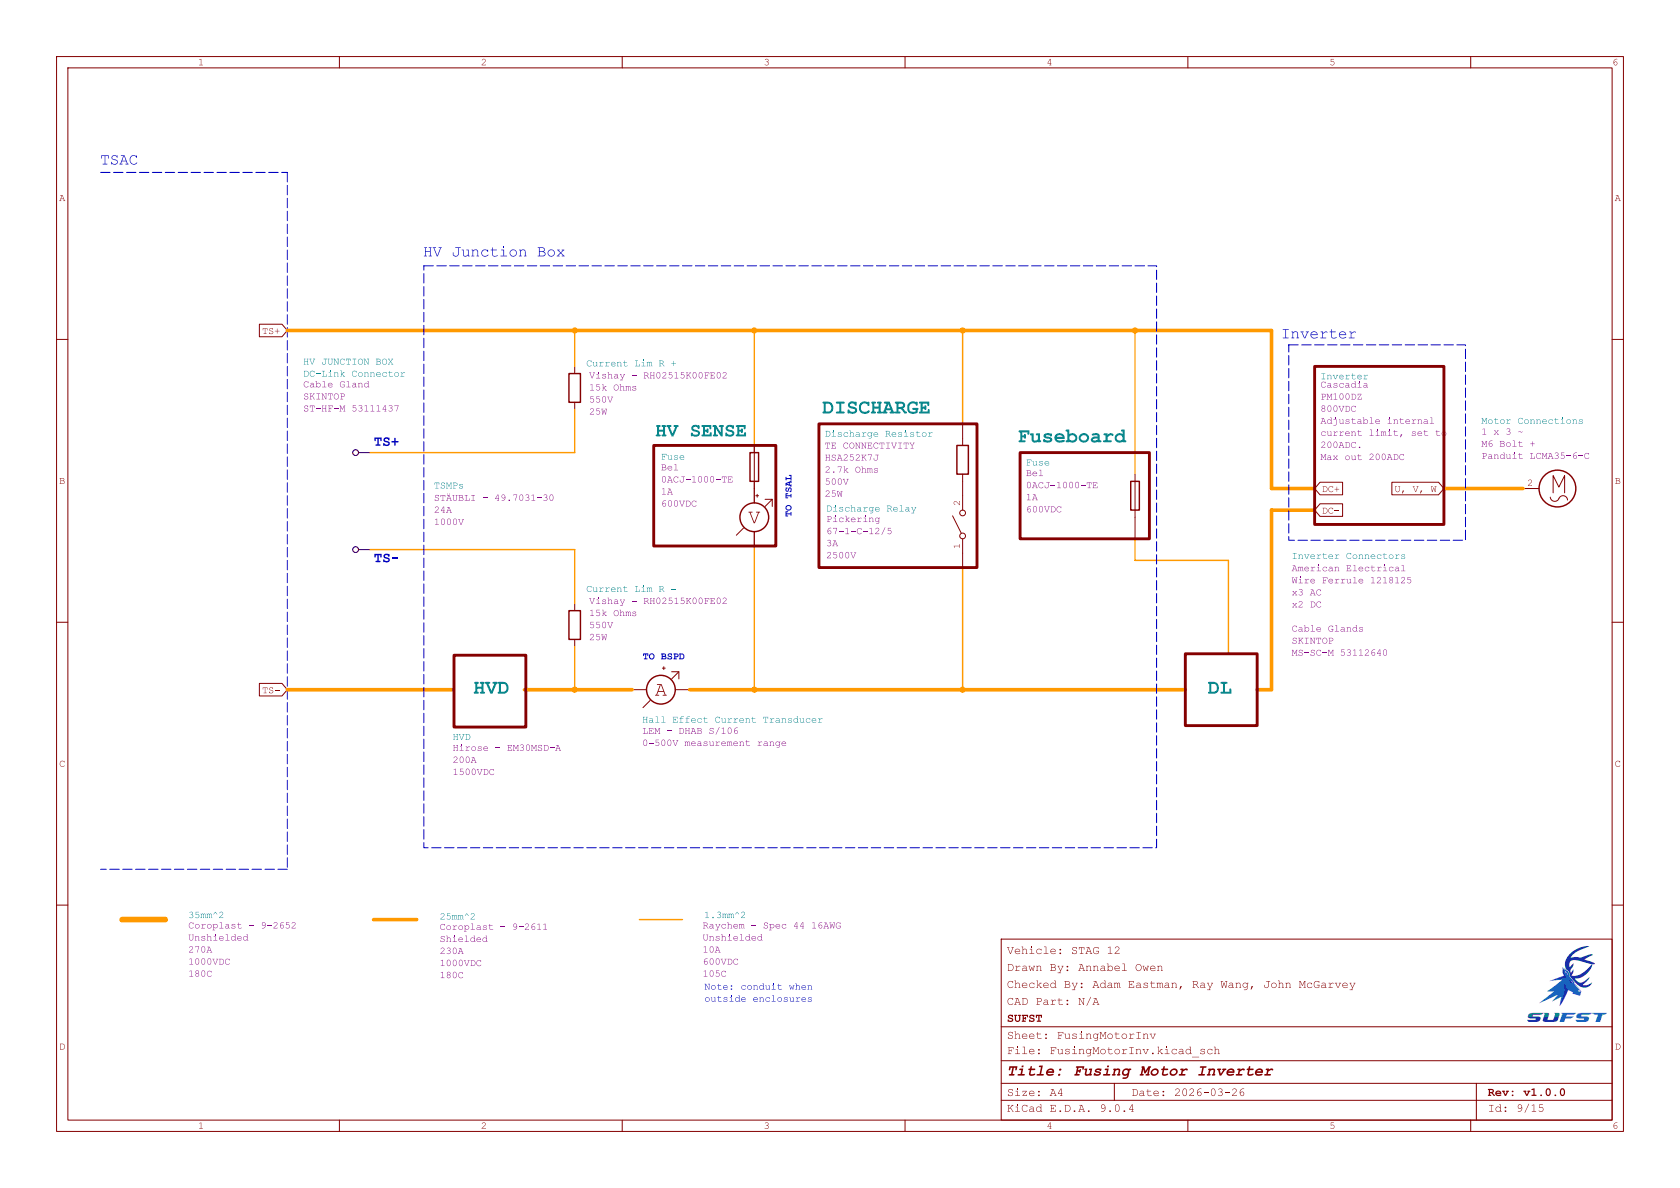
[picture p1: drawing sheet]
(kicad_sch
 (version 20250114)
 (generator "eeschema")
 (generator_version "9.0")
 (paper "A4")
 (title_block
  (title "Fusing Motor Inverter")
  (date "2026-03-26")
  (rev "v1.0.0")
  (company "SUFST")
  (comment 1 "STAG 12")
  (comment 2 "Annabel Owen")
  (comment 3 "Adam Eastman, Ray Wang, John McGarvey")
  (comment 4 "N/A"))
 (lib_symbols
  (symbol "Ammeter_DC_1"
   (pin_numbers (hide yes))
   (pin_names
    (offset 0.0254) (hide yes)) (exclude_from_sim no) (in_bom yes) (on_board yes)
   (property "Reference" "MES1" (at 7.62 0.4445 90) (effects (font (size 1.27 1.27))))
   (property "Value" "Ammeter_DC" (at 5.08 0.4445 90) (effects (font (size 1.27 1.27))))
   (property "Footprint" "" (at 0 2.54 90) (effects (font (size 1.27 1.27)) (hide yes)))
   (property "Datasheet" "~" (at 0 2.54 90) (effects (font (size 1.27 1.27)) (hide yes)))
   (property "Description" "DC ammeter" (at 0 0 0) (effects (font (size 1.27 1.27)) (hide yes)))
   (symbol "Ammeter_DC_1_0_0"
    (polyline (pts (xy -3.175 -3.175) (xy -1.905 -1.905)) (stroke (width 0) (type default)) (fill (type none)))
    (polyline (pts (xy 1.905 3.175) (xy 3.175 3.175) (xy 3.175 1.905)) (stroke (width 0) (type default)) (fill (type none)))
    (polyline (pts (xy 1.905 1.905) (xy 3.175 3.175)) (stroke (width 0) (type default)) (fill (type none)))
    (text "A" (at 0 0 0) (effects (font (size 2.54 2.54)))))
   (symbol "Ammeter_DC_1_0_1"
    (circle (center 0 0) (radius 2.54) (stroke (width 0.254) (type default)) (fill (type none)))
    (polyline (pts (xy 0.254 3.81) (xy 0.762 3.81)) (stroke (width 0) (type default)) (fill (type none)))
    (polyline (pts (xy 0.508 4.064) (xy 0.508 3.556)) (stroke (width 0) (type default)) (fill (type none))))
   (symbol "Ammeter_DC_1_1_1"
    (pin passive line (at -5.08 0 0) (length 2.54) (name "+" (effects (font (size 1.27 1.27)))) (number "2" (effects (font (size 1.27 1.27)))))
    (pin passive line (at 5.08 0 180) (length 2.54) (name "-" (effects (font (size 1.27 1.27)))) (number "1" (effects (font (size 1.27 1.27))))))
   (embedded_fonts no))
  (symbol "Device:Fuse"
   (pin_numbers (hide yes))
   (pin_names
    (offset 0)) (exclude_from_sim no) (in_bom yes) (on_board yes)
   (property "Reference" "F" (at 2.032 0 90) (effects (font (size 1.27 1.27))))
   (property "Value" "Fuse" (at -1.905 0 90) (effects (font (size 1.27 1.27))))
   (property "Footprint" "" (at -1.778 0 90) (effects (font (size 1.27 1.27)) (hide yes)))
   (property "Datasheet" "~" (at 0 0 0) (effects (font (size 1.27 1.27)) (hide yes)))
   (property "Description" "Fuse" (at 0 0 0) (effects (font (size 1.27 1.27)) (hide yes)))
   (symbol "Fuse_0_1"
    (rectangle (start -0.762 -2.54) (end 0.762 2.54) (stroke (width 0.254) (type default)) (fill (type none)))
    (polyline (pts (xy 0 2.54) (xy 0 -2.54)) (stroke (width 0) (type default)) (fill (type none))))
   (symbol "Fuse_1_1"
    (pin passive line (at 0 3.81 270) (length 1.27) (name "~" (effects (font (size 1.27 1.27)))) (number "1" (effects (font (size 1.27 1.27)))))
    (pin passive line (at 0 -3.81 90) (length 1.27) (name "~" (effects (font (size 1.27 1.27)))) (number "2" (effects (font (size 1.27 1.27))))))
   (embedded_fonts no))
  (symbol "Device:R"
   (pin_numbers (hide yes))
   (pin_names
    (offset 0)) (exclude_from_sim no) (in_bom yes) (on_board yes)
   (property "Reference" "R" (at 2.032 0 90) (effects (font (size 1.27 1.27))))
   (property "Value" "R" (at 0 0 90) (effects (font (size 1.27 1.27))))
   (property "Footprint" "" (at -1.778 0 90) (effects (font (size 1.27 1.27)) (hide yes)))
   (property "Datasheet" "~" (at 0 0 0) (effects (font (size 1.27 1.27)) (hide yes)))
   (property "Description" "Resistor" (at 0 0 0) (effects (font (size 1.27 1.27)) (hide yes)))
   (symbol "R_0_1"
    (rectangle (start -1.016 -2.54) (end 1.016 2.54) (stroke (width 0.254) (type default)) (fill (type none))))
   (symbol "R_1_1"
    (pin passive line (at 0 3.81 270) (length 1.27) (name "~" (effects (font (size 1.27 1.27)))) (number "1" (effects (font (size 1.27 1.27)))))
    (pin passive line (at 0 -3.81 90) (length 1.27) (name "~" (effects (font (size 1.27 1.27)))) (number "2" (effects (font (size 1.27 1.27))))))
   (embedded_fonts no))
  (symbol "Device:Voltmeter_DC"
   (pin_numbers (hide yes))
   (pin_names
    (offset 0.0254) (hide yes)) (exclude_from_sim no) (in_bom yes) (on_board yes)
   (property "Reference" "MES" (at -3.302 1.016 0) (effects (font (size 1.27 1.27)) (justify right)))
   (property "Value" "Voltmeter_DC" (at -3.302 -0.762 0) (effects (font (size 1.27 1.27)) (justify right)))
   (property "Footprint" "" (at 0 2.54 90) (effects (font (size 1.27 1.27)) (hide yes)))
   (property "Datasheet" "~" (at 0 2.54 90) (effects (font (size 1.27 1.27)) (hide yes)))
   (property "Description" "DC voltmeter" (at 0 0 0) (effects (font (size 1.27 1.27)) (hide yes)))
   (symbol "Voltmeter_DC_0_0"
    (polyline (pts (xy -3.175 -3.175) (xy -1.905 -1.905)) (stroke (width 0) (type default)) (fill (type none)))
    (polyline (pts (xy 1.905 3.175) (xy 3.175 3.175) (xy 3.175 1.905)) (stroke (width 0) (type default)) (fill (type none)))
    (polyline (pts (xy 1.905 1.905) (xy 3.175 3.175)) (stroke (width 0) (type default)) (fill (type none)))
    (text "V" (at 0 0 0) (effects (font (size 2.54 2.54)))))
   (symbol "Voltmeter_DC_0_1"
    (circle (center 0 0) (radius 2.54) (stroke (width 0.254) (type default)) (fill (type none)))
    (polyline (pts (xy 0.254 3.81) (xy 0.762 3.81)) (stroke (width 0) (type default)) (fill (type none)))
    (polyline (pts (xy 0.508 4.064) (xy 0.508 3.556)) (stroke (width 0) (type default)) (fill (type none))))
   (symbol "Voltmeter_DC_1_1"
    (pin passive line (at 0 5.08 270) (length 2.54) (name "+" (effects (font (size 1.27 1.27)))) (number "2" (effects (font (size 1.27 1.27)))))
    (pin passive line (at 0 -5.08 90) (length 2.54) (name "-" (effects (font (size 1.27 1.27)))) (number "1" (effects (font (size 1.27 1.27))))))
   (embedded_fonts no))
  (symbol "Motor:Motor_AC"
   (pin_names
    (offset 0)) (exclude_from_sim no) (in_bom yes) (on_board yes)
   (property "Reference" "M1" (at 5.08 -1.2699 0) (effects (font (size 1.27 1.27)) (justify left) (hide yes)))
   (property "Value" "Motor_AC" (at 5.08 -3.8099 0) (effects (font (size 1.27 1.27)) (justify left) (hide yes)))
   (property "Footprint" "" (at 0 -2.286 0) (effects (font (size 1.27 1.27)) (hide yes)))
   (property "Datasheet" "~" (at 0 -2.286 0) (effects (font (size 1.27 1.27)) (hide yes)))
   (property "Description" "AC Motor" (at 0 0 0) (effects (font (size 1.27 1.27)) (hide yes)))
   (symbol "Motor_AC_0_0"
    (polyline (pts (xy 0.762 -2.286) (xy -2.286 -2.286) (xy -0.254 -1.27) (xy -2.286 -0.254) (xy 0.762 -0.254)) (stroke (width 0) (type default)) (fill (type none)))
    (arc (start 1.778 -1.27) (mid 2.2522 -2.1322) (end 1.524 -2.794) (stroke (width 0) (type default)) (fill (type none)))
    (arc (start 1.778 -1.27) (mid 1.2827 -0.4043) (end 2.032 0.254) (stroke (width 0) (type default)) (fill (type none))))
   (symbol "Motor_AC_0_1"
    (circle (center 0 -1.524) (radius 3.2512) (stroke (width 0.254) (type default)) (fill (type none)))
    (polyline (pts (xy 0 -4.7752) (xy 0 -5.1816)) (stroke (width 0) (type default)) (fill (type none)))
    (polyline (pts (xy 0 -7.62) (xy 0 -7.112)) (stroke (width 0) (type default)) (fill (type none))))
   (symbol "Motor_AC_1_1"
    (pin passive line (at 0 -7.62 90) (length 2.54) (name "~" (effects (font (size 1.27 1.27)))) (number "2" (effects (font (size 1.27 1.27))))))
   (embedded_fonts no))
  (symbol "Switch:SW_SPST"
   (pin_names
    (offset 0) (hide yes)) (exclude_from_sim no) (in_bom yes) (on_board yes)
   (property "Reference" "SW" (at 0 3.175 0) (effects (font (size 1.27 1.27))))
   (property "Value" "SW_SPST" (at 0 -2.54 0) (effects (font (size 1.27 1.27))))
   (property "Footprint" "" (at 0 0 0) (effects (font (size 1.27 1.27)) (hide yes)))
   (property "Datasheet" "~" (at 0 0 0) (effects (font (size 1.27 1.27)) (hide yes)))
   (property "Description" "Single Pole Single Throw (SPST) switch" (at 0 0 0) (effects (font (size 1.27 1.27)) (hide yes)))
   (symbol "SW_SPST_0_0"
    (circle (center -2.032 0) (radius 0.508) (stroke (width 0) (type default)) (fill (type none)))
    (polyline (pts (xy -1.524 0.254) (xy 1.524 1.778)) (stroke (width 0) (type default)) (fill (type none)))
    (circle (center 2.032 0) (radius 0.508) (stroke (width 0) (type default)) (fill (type none))))
   (symbol "SW_SPST_1_1"
    (pin passive line (at -5.08 0 0) (length 2.54) (name "A" (effects (font (size 1.27 1.27)))) (number "1" (effects (font (size 1.27 1.27)))))
    (pin passive line (at 5.08 0 180) (length 2.54) (name "B" (effects (font (size 1.27 1.27)))) (number "2" (effects (font (size 1.27 1.27))))))
   (embedded_fonts no)))
 (rectangle
  (start 180.34 80.01)
  (end 203.2 95.25)
  (stroke (width 0.508) (type solid) (color 132 0 0 1))
  (fill (type none)))
 (rectangle
  (start 144.78 74.93)
  (end 172.72 100.33)
  (stroke (width 0.508) (type solid) (color 132 0 0 1))
  (fill (type none)))
 (rectangle
  (start 80.264 115.824)
  (end 92.964 128.524)
  (stroke (width 0.508) (type solid) (color 132 0 0 1))
  (fill (type none)))
 (rectangle
  (start 115.57 78.74)
  (end 137.16 96.52)
  (stroke (width 0.508) (type solid) (color 132 0 0 1))
  (fill (type none)))
 (rectangle
  (start 74.93 46.99)
  (end 204.47 149.86)
  (stroke (width 0) (type dash))
  (fill (type none)))
 (rectangle
  (start 227.838 60.96)
  (end 259.08 95.504)
  (stroke (width 0) (type dash) (color 0 0 194 1))
  (fill (type none)))
 (rectangle
  (start 209.55 115.57)
  (end 222.25 128.27)
  (stroke (width 0.508) (type solid) (color 132 0 0 1))
  (fill (type none)))
 (rectangle
  (start 232.41 64.77)
  (end 255.27 92.71)
  (stroke (width 0.508) (type solid) (color 132 0 0 1))
  (fill (type none)))
 (text "TS+"
  (exclude_from_sim no)
  (at 68.326 78.74 0)
  (effects (font (size 1.778 1.778) (thickness 0.3556)
    (bold yes) (color 0 0 194 1))))
 (text "STÄUBLI - 49.7031-30 \n24A \n1000V"
  (exclude_from_sim no)
  (at 76.708 90.678 0)
  (effects (font (size 1.27 1.27) (color 132 0 132 1)) (justify left)))
 (text "Hall Effect Current Transducer\n"
  (exclude_from_sim no)
  (at 113.538 127.762 0)
  (effects (font (size 1.27 1.27) (color 0 132 132 1)) (justify left)))
 (text "Current Lim R +"
  (exclude_from_sim no)
  (at 103.632 64.77 0)
  (effects (font (size 1.27 1.27) (color 0 132 132 1)) (justify left)))
 (text "Fuse"
  (exclude_from_sim no)
  (at 116.84 81.28 0)
  (effects (font (size 1.27 1.27) (color 0 132 132 1)) (justify left)))
 (text "Bel\n0ACJ-1000-TE\n1A\n600VDC"
  (exclude_from_sim no)
  (at 181.356 87.376 0)
  (effects (font (size 1.27 1.27) (color 132 0 132 1)) (justify left)))
 (text "HVD"
  (exclude_from_sim no)
  (at 80.01 130.81 0)
  (effects (font (size 1.27 1.27) (color 0 132 132 1)) (justify left)))
 (text "Fuse"
  (exclude_from_sim no)
  (at 181.356 82.296 0)
  (effects (font (size 1.27 1.27) (color 0 132 132 1)) (justify left)))
 (text "Discharge Resistor"
  (exclude_from_sim no)
  (at 145.796 77.216 0)
  (effects (font (size 1.27 1.27) (color 0 132 132 1)) (justify left)))
 (text "Pickering\n67-1-C-12/5\n3A\n2500V\n"
  (exclude_from_sim no)
  (at 146.05 95.504 0)
  (effects (font (size 1.27 1.27) (color 132 0 132 1)) (justify left)))
 (text "LEM - DHAB S/106\n0-500V measurement range\n"
  (exclude_from_sim no)
  (at 113.538 130.81 0)
  (effects (font (size 1.27 1.27) (color 132 0 132 1)) (justify left)))
 (text "Raychem - Spec 44 16AWG\nUnshielded\n10A\n600VDC\n105C"
  (exclude_from_sim no)
  (at 124.206 168.402 0)
  (effects (font (size 1.27 1.27) (color 132 0 132 1)) (justify left)))
 (text "Vishay - RH02515K00FE02\n15k Ohms\n550V\n25W\n"
  (exclude_from_sim no)
  (at 104.14 109.982 0)
  (effects (font (size 1.27 1.27) (color 132 0 132 1)) (justify left)))
 (text "25mm^2"
  (exclude_from_sim no)
  (at 77.724 162.56 0)
  (effects (font (size 1.27 1.27) (color 0 132 132 1)) (justify left)))
 (text "Cable Gland\nSKINTOP\nST-HF-M 53111437"
  (exclude_from_sim no)
  (at 53.594 70.612 0)
  (effects (font (size 1.27 1.27) (color 132 0 132 1)) (justify left)))
 (text "TE CONNECTIVITY\nHSA252K7J\n2.7k Ohms\n500V\n25W\n"
  (exclude_from_sim no)
  (at 145.796 83.566 0)
  (effects (font (size 1.27 1.27) (color 132 0 132 1)) (justify left)))
 (text "HV JUNCTION BOX \nDC-Link Connector\n"
  (exclude_from_sim no)
  (at 53.594 65.532 0)
  (effects (font (size 1.27 1.27) (color 0 132 132 1)) (justify left)))
 (text "TSAC"
  (exclude_from_sim no)
  (at 21.082 28.956 0)
  (effects (font (size 2 2))))
 (text "Inverter"
  (exclude_from_sim no)
  (at 233.426 67.056 0)
  (effects (font (size 1.27 1.27) (color 0 132 132 1)) (justify left)))
 (text "Inverter"
  (exclude_from_sim no)
  (at 233.172 59.69 0)
  (effects (font (size 2 2))))
 (text "Motor Connections"
  (exclude_from_sim no)
  (at 261.874 74.93 0)
  (effects (font (size 1.27 1.27) (color 0 132 132 1)) (justify left)))
 (text "Hirose - EM30MSD-A\n200A\n1500VDC"
  (exclude_from_sim no)
  (at 80.01 134.874 0)
  (effects (font (size 1.27 1.27) (color 132 0 132 1)) (justify left)))
 (text "Vishay - RH02515K00FE02\n15k Ohms\n550V\n25W\n"
  (exclude_from_sim no)
  (at 104.14 70.104 0)
  (effects (font (size 1.27 1.27) (color 132 0 132 1)) (justify left)))
 (text "1 x 3 ~\nM6 Bolt +\nPanduit LCMA35-6-C "
  (exclude_from_sim no)
  (at 261.874 78.994 0)
  (effects (font (size 1.27 1.27) (color 132 0 132 1)) (justify left)))
 (text "Cascadia\nPM100DZ\n800VDC\nAdjustable internal \ncurrent limit, set to\n200ADC.\nMax out 200ADC"
  (exclude_from_sim no)
  (at 233.426 74.93 0)
  (effects (font (size 1.27 1.27) (color 132 0 132 1)) (justify left)))
 (text "35mm^2"
  (exclude_from_sim no)
  (at 33.274 162.306 0)
  (effects (font (size 1.27 1.27) (color 0 132 132 1)) (justify left)))
 (text "HV Junction Box"
  (exclude_from_sim no)
  (at 87.376 45.212 0)
  (effects (font (size 2 2))))
 (text "TO TSAL"
  (exclude_from_sim no)
  (at 139.7 87.884 90)
  (effects (font (size 1.27 1.27) (thickness 0.254)
    (bold yes) (color 0 0 194 1))))
 (text "Bel\n0ACJ-1000-TE\n1A\n600VDC"
  (exclude_from_sim no)
  (at 116.84 86.36 0)
  (effects (font (size 1.27 1.27) (color 132 0 132 1)) (justify left)))
 (text "Current Lim R -"
  (exclude_from_sim no)
  (at 103.632 104.648 0)
  (effects (font (size 1.27 1.27) (color 0 132 132 1)) (justify left)))
 (text "TS-"
  (exclude_from_sim no)
  (at 68.326 99.314 0)
  (effects (font (size 1.778 1.778) (thickness 0.3556)
    (bold yes) (color 0 0 194 1))))
 (text "Inverter Connectors"
  (exclude_from_sim no)
  (at 228.346 98.806 0)
  (effects (font (size 1.27 1.27) (color 0 132 132 1)) (justify left)))
 (text "Fuseboard"
  (exclude_from_sim no)
  (at 189.484 77.978 0)
  (effects (font (size 2.54 2.54) (thickness 0.508)
    (bold yes) (color 0 132 132 1))))
 (text "Coroplast - 9-2652\nUnshielded\n270A\n1000VDC\n180C"
  (exclude_from_sim no)
  (at 33.274 168.402 0)
  (effects (font (size 1.27 1.27) (color 132 0 132 1)) (justify left)))
 (text "TSMPs"
  (exclude_from_sim no)
  (at 76.708 86.36 0)
  (effects (font (size 1.27 1.27) (color 0 132 132 1)) (justify left)))
 (text "American Electrical\nWire Ferrule 1218125\nx3 AC\nx2 DC\n\nCable Glands\nSKINTOP\nMS-SC-M 53112640"
  (exclude_from_sim no)
  (at 228.346 108.458 0)
  (effects (font (size 1.27 1.27) (color 132 0 132 1)) (justify left)))
 (text "DL"
  (exclude_from_sim no)
  (at 215.646 122.428 0)
  (effects (font (size 2.54 2.54) (thickness 0.508)
    (bold yes) (color 0 132 132 1))))
 (text "Note: conduit when\noutside enclosures"
  (exclude_from_sim no)
  (at 134.112 176.022 0)
  (effects (font (size 1.27 1.27))))
 (text "TO BSPD"
  (exclude_from_sim no)
  (at 117.348 116.586 0)
  (effects (font (size 1.27 1.27) (thickness 0.254)
    (bold yes) (color 0 0 194 1))))
 (text "Coroplast - 9-2611\nShielded\n230A\n1000VDC\n180C"
  (exclude_from_sim no)
  (at 77.724 168.656 0)
  (effects (font (size 1.27 1.27) (color 132 0 132 1)) (justify left)))
 (text "1.3mm^2"
  (exclude_from_sim no)
  (at 124.46 162.306 0)
  (effects (font (size 1.27 1.27) (color 0 132 132 1)) (justify left)))
 (text "Discharge Relay"
  (exclude_from_sim no)
  (at 146.05 90.424 0)
  (effects (font (size 1.27 1.27) (color 0 132 132 1)) (justify left)))
 (text "HVD\n"
  (exclude_from_sim no)
  (at 86.868 122.428 0)
  (effects (font (size 2.54 2.54) (thickness 0.508)
    (bold yes) (color 0 132 132 1))))
 (text "DISCHARGE"
  (exclude_from_sim no)
  (at 154.94 72.898 0)
  (effects (font (size 2.54 2.54) (thickness 0.508)
    (bold yes) (color 0 132 132 1))))
 (text "HV SENSE"
  (exclude_from_sim no)
  (at 123.952 76.962 0)
  (effects (font (size 2.413 2.413) (thickness 0.508)
    (bold yes) (color 0 132 132 1))))
 (junction
  (at 133.35 58.42)
  (diameter 0)
  (color 255 153 0 1))
 (junction
  (at 170.18 121.92)
  (diameter 0)
  (color 255 153 0 1))
 (junction
  (at 133.35 121.92)
  (diameter 0)
  (color 255 153 0 1))
 (junction
  (at 170.18 58.42)
  (diameter 0)
  (color 255 153 0 1))
 (junction
  (at 101.6 58.42)
  (diameter 0)
  (color 255 153 0 1))
 (junction
  (at 101.6 121.92)
  (diameter 0)
  (color 255 153 0 1))
 (junction
  (at 200.66 58.42)
  (diameter 0)
  (color 255 153 0 1))
 (wire
  (pts (xy 50.8 121.92) (xy 80.01 121.92))
  (stroke (width 0.635) (type default) (color 255 153 0 1)))
 (wire
  (pts (xy 255.27 86.36) (xy 269.24 86.36))
  (stroke (width 0.635) (type default) (color 255 153 0 1)))
 (wire
  (pts (xy 101.6 58.42) (xy 101.6 64.77))
  (stroke (width 0.254) (type default) (color 255 153 0 1)))
 (wire
  (pts (xy 133.35 96.52) (xy 133.35 121.92))
  (stroke (width 0.254) (type default) (color 255 153 0 1)))
 (wire
  (pts (xy 170.18 74.93) (xy 170.18 77.47))
  (stroke (width 0) (type default) (color 132 0 0 1)))
 (wire
  (pts (xy 65.405 80.01) (xy 101.6 80.01))
  (stroke (width 0.254) (type default) (color 255 153 0 1)))
 (wire
  (pts (xy 217.17 99.06) (xy 200.66 99.06))
  (stroke (width 0.254) (type default) (color 255 153 0 1)))
 (wire
  (pts (xy 170.18 85.09) (xy 170.18 87.63))
  (stroke (width 0) (type default) (color 132 0 0 1)))
 (wire
  (pts (xy 101.6 80.01) (xy 101.6 72.39))
  (stroke (width 0.254) (type default) (color 255 153 0 1)))
 (wire
  (pts (xy 224.79 90.17) (xy 232.41 90.17))
  (stroke (width 0.635) (type default) (color 255 153 0 1)))
 (wire
  (pts (xy 133.35 58.42) (xy 170.18 58.42))
  (stroke (width 0.635) (type default) (color 255 153 0 1)))
 (wire
  (pts (xy 217.17 99.06) (xy 217.17 115.57))
  (stroke (width 0.254) (type default) (color 255 153 0 1)))
 (polyline
  (pts (xy 17.78 30.48) (xy 50.8 30.48))
  (stroke (width 0) (type dash)))
 (wire
  (pts (xy 224.79 86.36) (xy 232.41 86.36))
  (stroke (width 0.635) (type default) (color 255 153 0 1)))
 (wire
  (pts (xy 92.71 121.92) (xy 101.6 121.92))
  (stroke (width 0.635) (type default) (color 255 153 0 1)))
 (wire
  (pts (xy 170.18 121.92) (xy 209.55 121.92))
  (stroke (width 0.635) (type default) (color 255 153 0 1)))
 (wire
  (pts (xy 200.66 58.42) (xy 200.66 83.82))
  (stroke (width 0.254) (type default) (color 255 153 0 1)))
 (wire
  (pts (xy 224.79 121.92) (xy 224.79 90.17))
  (stroke (width 0.635) (type default) (color 255 153 0 1)))
 (polyline
  (pts (xy 50.8 30.48) (xy 50.8 153.67))
  (stroke (width 0) (type dash)))
 (wire
  (pts (xy 21.59 162.56) (xy 29.21 162.56))
  (stroke (width 1.016) (type default) (color 255 153 0 1)))
 (wire
  (pts (xy 50.8 58.42) (xy 101.6 58.42))
  (stroke (width 0.635) (type default) (color 255 153 0 1)))
 (wire
  (pts (xy 121.92 121.92) (xy 133.35 121.92))
  (stroke (width 0.635) (type default) (color 255 153 0 1)))
 (wire
  (pts (xy 224.79 58.42) (xy 224.79 86.36))
  (stroke (width 0.635) (type default) (color 255 153 0 1)))
 (wire
  (pts (xy 200.66 91.44) (xy 200.66 95.25))
  (stroke (width 0) (type default) (color 132 0 0 1)))
 (wire
  (pts (xy 101.6 58.42) (xy 133.35 58.42))
  (stroke (width 0.635) (type default) (color 255 153 0 1)))
 (wire
  (pts (xy 170.18 97.79) (xy 170.18 100.33))
  (stroke (width 0) (type default) (color 132 0 0 1)))
 (wire
  (pts (xy 170.18 58.42) (xy 200.66 58.42))
  (stroke (width 0.635) (type default) (color 255 153 0 1)))
 (wire
  (pts (xy 222.25 121.92) (xy 224.79 121.92))
  (stroke (width 0.635) (type default) (color 255 153 0 1)))
 (wire
  (pts (xy 101.6 121.92) (xy 111.76 121.92))
  (stroke (width 0.635) (type default) (color 255 153 0 1)))
 (polyline
  (pts (xy 50.8 153.67) (xy 17.78 153.67))
  (stroke (width 0) (type dash)))
 (wire
  (pts (xy 101.6 114.3) (xy 101.6 121.92))
  (stroke (width 0.254) (type default) (color 255 153 0 1)))
 (wire
  (pts (xy 101.6 97.155) (xy 101.6 106.68))
  (stroke (width 0.254) (type default) (color 255 153 0 1)))
 (wire
  (pts (xy 65.405 97.155) (xy 101.6 97.155))
  (stroke (width 0.254) (type default) (color 255 153 0 1)))
 (wire
  (pts (xy 113.03 162.56) (xy 120.65 162.56))
  (stroke (width 0.254) (type default) (color 255 153 0 1)))
 (wire
  (pts (xy 170.18 100.33) (xy 170.18 121.92))
  (stroke (width 0.254) (type default) (color 255 153 0 1)))
 (wire
  (pts (xy 133.35 121.92) (xy 170.18 121.92))
  (stroke (width 0.635) (type default) (color 255 153 0 1)))
 (wire
  (pts (xy 133.35 58.42) (xy 133.35 78.74))
  (stroke (width 0.254) (type default) (color 255 153 0 1)))
 (wire
  (pts (xy 200.66 99.06) (xy 200.66 95.25))
  (stroke (width 0.254) (type default) (color 255 153 0 1)))
 (wire
  (pts (xy 200.66 58.42) (xy 224.79 58.42))
  (stroke (width 0.635) (type default) (color 255 153 0 1)))
 (wire
  (pts (xy 66.04 162.56) (xy 73.66 162.56))
  (stroke (width 0.635) (type default) (color 255 153 0 1)))
 (wire
  (pts (xy 170.18 58.42) (xy 170.18 74.93))
  (stroke (width 0.254) (type default) (color 255 153 0 1)))
 (global_label "DC+"
  (shape input)
  (at 232.41 86.36 0)
  (fields_autoplaced yes)
  (effects (font (size 1.27 1.27)) (justify left))
  (property "Intersheetrefs" "${INTERSHEET_REFS}" (at 238.8534 86.36 0) (effects (font (size 1.27 1.27)) (justify left) (hide yes))))
 (global_label "TS+"
  (shape input)
  (at 50.8 58.42 180)
  (fields_autoplaced yes)
  (effects (font (size 1.27 1.27)) (justify right))
  (property "Intersheetrefs" "${INTERSHEET_REFS}" (at 44.7195 58.42 0) (effects (font (size 1.27 1.27)) (justify right) (hide yes))))
 (global_label "DC-"
  (shape input)
  (at 232.41 90.17 0)
  (fields_autoplaced yes)
  (effects (font (size 1.27 1.27)) (justify left))
  (property "Intersheetrefs" "${INTERSHEET_REFS}" (at 238.8534 90.17 0) (effects (font (size 1.27 1.27)) (justify left) (hide yes))))
 (global_label "U, V, W"
  (shape input)
  (at 255.27 86.36 180)
  (fields_autoplaced yes)
  (effects (font (size 1.27 1.27)) (justify right))
  (property "Intersheetrefs" "${INTERSHEET_REFS}" (at 245.9237 86.36 0) (effects (font (size 1.27 1.27)) (justify right) (hide yes))))
 (global_label "TS-"
  (shape input)
  (at 50.8 121.92 180)
  (fields_autoplaced yes)
  (effects (font (size 1.27 1.27)) (justify right))
  (property "Intersheetrefs" "${INTERSHEET_REFS}" (at 44.7195 121.92 0) (effects (font (size 1.27 1.27)) (justify right) (hide yes))))
 (netclass_flag ""
  (length 2.54)
  (shape round)
  (at 65.405 97.155 90)
  (fields_autoplaced yes)
  (effects (font (size 1.27 1.27) (color 0 0 0 1)) (justify left bottom))
  (property "Netclass" "" (at -78.105 13.335 0) (effects (font (size 1.27 1.27))))
  (property "Component Class" "" (at -78.105 13.335 0) (effects (font (size 1.27 1.27)
    (italic yes)))))
 (netclass_flag ""
  (length 2.54)
  (shape round)
  (at 65.405 80.01 90)
  (fields_autoplaced yes)
  (effects (font (size 1.27 1.27) (color 0 0 0 1)) (justify left bottom))
  (property "Netclass" "" (at -78.105 -5.08 0) (effects (font (size 1.27 1.27))))
  (property "Component Class" "" (at -78.105 -5.08 0) (effects (font (size 1.27 1.27)
    (italic yes)))))
 (symbol
  (lib_id "Device:R")
  (at 170.18 81.28 0)
  (unit 1)
  (exclude_from_sim no)
  (in_bom yes)
  (on_board yes)
  (dnp no)
  (property "Reference" "R131" (at 172.72 80.0099 0) (effects (font (size 1.27 1.27)) (justify left) (hide yes)))
  (property "Value" "Precharge Resistor" (at 172.72 90.678 90) (effects (font (size 1.27 1.27)) (justify left) (hide yes)))
  (property "Footprint" "" (at 168.402 81.28 90) (effects (font (size 1.27 1.27)) (hide yes)))
  (property "Datasheet" "~" (at 170.18 81.28 0) (effects (font (size 1.27 1.27)) (hide yes)))
  (property "Description" "Resistor" (at 170.18 81.28 0) (effects (font (size 1.27 1.27)) (hide yes)))
  (property "PN" "HSA50390RJ" (at 174.752 84.582 90) (effects (font (size 1.27 1.27)) (hide yes)))
  (pin "2")
  (pin "1"))
 (symbol
  (lib_id "Switch:SW_SPST")
  (at 170.18 92.71 90)
  (unit 1)
  (exclude_from_sim no)
  (in_bom yes)
  (on_board yes)
  (dnp no)
  (fields_autoplaced yes)
  (property "Reference" "SW4" (at 163.83 92.71 0) (effects (font (size 1.27 1.27)) (hide yes)))
  (property "Value" "SW_SPST" (at 166.37 92.71 0) (effects (font (size 1.27 1.27)) (hide yes)))
  (property "Footprint" "" (at 170.18 92.71 0) (effects (font (size 1.27 1.27)) (hide yes)))
  (property "Datasheet" "~" (at 170.18 92.71 0) (effects (font (size 1.27 1.27)) (hide yes)))
  (property "Description" "Single Pole Single Throw (SPST) switch" (at 170.18 92.71 0) (effects (font (size 1.27 1.27)) (hide yes)))
  (pin "2")
  (pin "1"))
 (symbol
  (lib_name "Ammeter_DC_1")
  (lib_id "Device:Ammeter_DC")
  (at 116.84 121.92 0)
  (unit 1)
  (exclude_from_sim no)
  (in_bom yes)
  (on_board yes)
  (dnp no)
  (property "Reference" "MES1" (at 116.84 127.508 0) (effects (font (size 1.27 1.27)) (hide yes)))
  (property "Value" "Ammeter_DC" (at 116.84 130.048 0) (effects (font (size 1.27 1.27)) (hide yes)))
  (property "Footprint" "" (at 116.84 119.38 90) (effects (font (size 1.27 1.27)) (hide yes)))
  (property "Datasheet" "~" (at 116.84 119.38 90) (effects (font (size 1.27 1.27)) (hide yes)))
  (property "Description" "DC ammeter" (at 116.84 121.92 0) (effects (font (size 1.27 1.27)) (hide yes)))
  (pin "2")
  (pin "1"))
 (symbol
  (lib_id "Device:R")
  (at 101.6 68.58 0)
  (unit 1)
  (exclude_from_sim no)
  (in_bom yes)
  (on_board yes)
  (dnp no)
  (property "Reference" "R129" (at 104.14 67.3099 0) (effects (font (size 1.27 1.27)) (justify left) (hide yes)))
  (property "Value" "Precharge Resistor" (at 104.14 77.978 90) (effects (font (size 1.27 1.27)) (justify left) (hide yes)))
  (property "Footprint" "" (at 99.822 68.58 90) (effects (font (size 1.27 1.27)) (hide yes)))
  (property "Datasheet" "~" (at 101.6 68.58 0) (effects (font (size 1.27 1.27)) (hide yes)))
  (property "Description" "Resistor" (at 101.6 68.58 0) (effects (font (size 1.27 1.27)) (hide yes)))
  (property "PN" "HSA50390RJ" (at 106.172 71.882 90) (effects (font (size 1.27 1.27)) (hide yes)))
  (pin "2")
  (pin "1"))
 (symbol
  (lib_id "Device:Fuse")
  (at 133.35 82.55 180)
  (unit 1)
  (exclude_from_sim no)
  (in_bom yes)
  (on_board yes)
  (dnp no)
  (property "Reference" "F10" (at 130.81 83.8201 0) (effects (font (size 1.27 1.27)) (justify left) (hide yes)))
  (property "Value" "2A" (at 130.81 81.026 90) (effects (font (size 1.27 1.27)) (justify left) (hide yes)))
  (property "Footprint" "" (at 135.128 82.55 90) (effects (font (size 1.27 1.27)) (hide yes)))
  (property "Datasheet" "~" (at 133.35 82.55 0) (effects (font (size 1.27 1.27)) (hide yes)))
  (property "Description" "Fuse" (at 133.35 82.55 0) (effects (font (size 1.27 1.27)) (hide yes)))
  (pin "1")
  (pin "2"))
 (symbol
  (lib_id "Motor:Motor_AC")
  (at 276.86 86.36 270)
  (unit 1)
  (exclude_from_sim no)
  (in_bom yes)
  (on_board yes)
  (dnp no)
  (fields_autoplaced yes)
  (property "Reference" "M2" (at 275.5901 91.44 0) (effects (font (size 1.27 1.27)) (justify left) (hide yes)))
  (property "Value" "Motor_AC" (at 273.0501 91.44 0) (effects (font (size 1.27 1.27)) (justify left) (hide yes)))
  (property "Footprint" "" (at 274.574 86.36 0) (effects (font (size 1.27 1.27)) (hide yes)))
  (property "Datasheet" "~" (at 274.574 86.36 0) (effects (font (size 1.27 1.27)) (hide yes)))
  (property "Description" "AC Motor" (at 276.86 86.36 0) (effects (font (size 1.27 1.27)) (hide yes)))
  (pin "2"))
 (symbol
  (lib_id "Device:Voltmeter_DC")
  (at 133.35 91.44 0)
  (unit 1)
  (exclude_from_sim no)
  (in_bom yes)
  (on_board yes)
  (dnp no)
  (property "Reference" "MES6" (at 127.254 99.314 0) (effects (font (size 1.27 1.27)) (justify left) (hide yes)))
  (property "Value" "Voltmeter_DC" (at 127.254 101.854 0) (effects (font (size 1.27 1.27)) (justify left) (hide yes)))
  (property "Footprint" "" (at 133.35 88.9 90) (effects (font (size 1.27 1.27)) (hide yes)))
  (property "Datasheet" "~" (at 133.35 88.9 90) (effects (font (size 1.27 1.27)) (hide yes)))
  (property "Description" "DC voltmeter" (at 133.35 91.44 0) (effects (font (size 1.27 1.27)) (hide yes)))
  (pin "1")
  (pin "2"))
 (symbol
  (lib_id "Device:Fuse")
  (at 200.66 87.63 180)
  (unit 1)
  (exclude_from_sim no)
  (in_bom yes)
  (on_board yes)
  (dnp no)
  (property "Reference" "F4" (at 198.12 88.9001 0) (effects (font (size 1.27 1.27)) (justify left) (hide yes)))
  (property "Value" "2A" (at 198.12 86.106 90) (effects (font (size 1.27 1.27)) (justify left) (hide yes)))
  (property "Footprint" "" (at 202.438 87.63 90) (effects (font (size 1.27 1.27)) (hide yes)))
  (property "Datasheet" "~" (at 200.66 87.63 0) (effects (font (size 1.27 1.27)) (hide yes)))
  (property "Description" "Fuse" (at 200.66 87.63 0) (effects (font (size 1.27 1.27)) (hide yes)))
  (pin "1")
  (pin "2"))
 (symbol
  (lib_id "Device:R")
  (at 101.6 110.49 0)
  (unit 1)
  (exclude_from_sim no)
  (in_bom yes)
  (on_board yes)
  (dnp no)
  (property "Reference" "R130" (at 104.14 109.2199 0) (effects (font (size 1.27 1.27)) (justify left) (hide yes)))
  (property "Value" "Precharge Resistor" (at 104.14 119.888 90) (effects (font (size 1.27 1.27)) (justify left) (hide yes)))
  (property "Footprint" "" (at 99.822 110.49 90) (effects (font (size 1.27 1.27)) (hide yes)))
  (property "Datasheet" "~" (at 101.6 110.49 0) (effects (font (size 1.27 1.27)) (hide yes)))
  (property "Description" "Resistor" (at 101.6 110.49 0) (effects (font (size 1.27 1.27)) (hide yes)))
  (property "PN" "HSA50390RJ" (at 106.172 113.792 90) (effects (font (size 1.27 1.27)) (hide yes)))
  (pin "2")
  (pin "1")))
